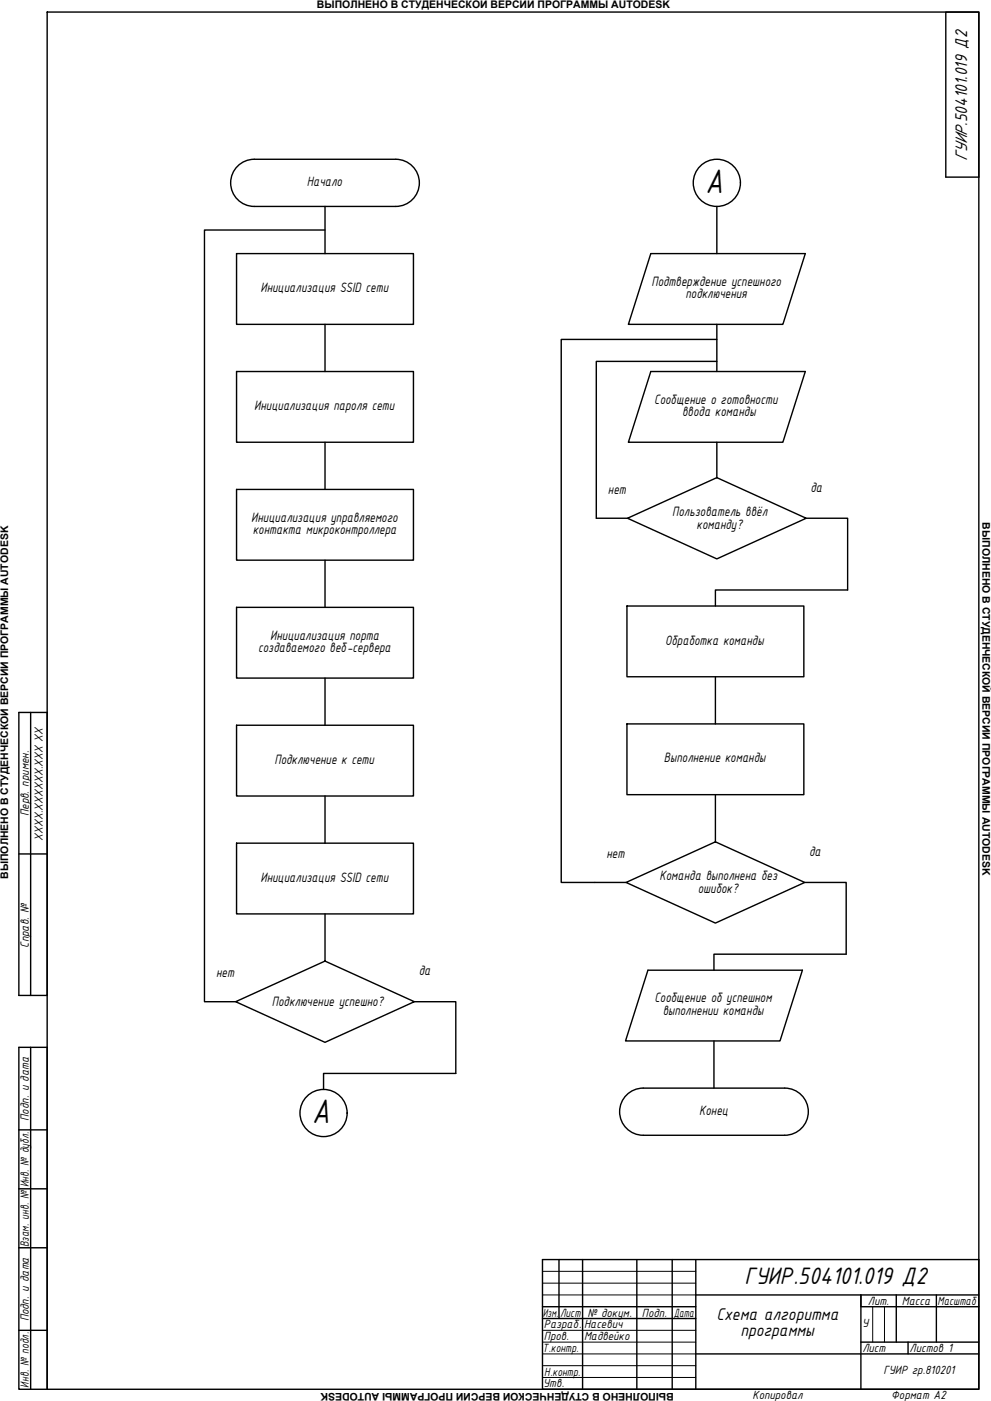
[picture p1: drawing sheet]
<svg xmlns="http://www.w3.org/2000/svg" width="420mm" height="594mm" viewBox="0 0 420 594" stroke-linecap="round" stroke-linejoin="round" font-family="sans-serif">
<!-- layer: 0 -->
<g fill="none" stroke="#000" stroke-width=".6">
<path d="M20 5.1h395v584h-395zM401 5.1h14v70h-14zM101.2 70.1l3-1.9 3.6-.7h60a10 10 0 0 1 10 10 10 10 0 0 1-10 10h-60a10 10 0 0 1-9.4-6.4 10 10 0 0 1 2.8-11zM137.8 97.5h-51.1v327.3h13.2M137.8 87.5v20M303.9 87.5v20M100.3 107.5h75v30h-75zM275.9 107.5h65.5l-9.5 30h-65.5zM137.8 137.5v20M303.9 137.5v20M100.3 157.5h75v30h-75zM275.9 157.5h65.5l-9.5 30h-65.5z"/>
<path d="M303.9 153.2h-51.1v66.6h13.2M303.9 143.9h-66v230.3h27.5M137.8 187.5v20M303.9 187.5v15M100.3 207.5h75v30h-75zM266 219.8l37.9-17.3 37.9 17.3-37.9 17.2zM341.8 219.8h17.6v30.4h-56.1v6.8M137.8 237.5v20M100.3 257.5h75v30h-75zM265.8 257h75v30h-75zM137.8 287.5v20M303.3 287v20"/>
<path d="M8 302.1h12v120h-12zM13 302.1v120M100.3 307.5h75v30h-75zM265.8 307h75v30h-75zM137.8 337.5v20M303.3 337v20M100.3 357.5h75v30h-75zM8 362.1h12M265.4 374.2l37.9-17.2 37.9 17.2-37.9 17.2zM341.2 374.2h17.6v30.4h-56.1v6.8M137.8 387.5v20l37.9 17.3-37.9 17.2-37.9-17.2 37.9-17.3M274.7 411.4h65.5l-9.5 30h-65.5z"/>
<path d="M175.7 424.8h17.5v30.4h-56v6.8M8 444.1h12v145h-12zM13 444.1v145M302.7 441.4v20M8 479.1h12M265.2 464.8l1.8-1.6 2.1-1.1 3.6-.7h60a10 10 0 0 1 10 10 10 10 0 0 1-10 10h-60a10 10 0 0 1-9.1-5.9 10 10 0 0 1 1.6-10.7zM8 504.1h12M8 529.1h12M230 534.1h185v55h-185zM237 534.1v25M247 534.1v55M270 534.1v55"/>
<path d="M285 534.1v55M295 534.1v55M230 554.1h65M230 559.1h65M295 549.1h120M380 549.1v20M397 549.1v20M415 554.1h-50v-5v40M8 564.1h12M295 574.1h120M365 569.1h50M385 569.1v5"/>
<circle cx="303.9" cy="77.5" r="10"/>
<circle cx="137.2" cy="472" r="10"/>
</g>
<path d="M230 539.1h65M230 544.1h65M230 549.1h65M370 554.1v15M375 554.1v15M230 564.1h65M230 569.1h65M230 579.1h65M230 574.1h65M230 584.1h65" fill="none" stroke="#000" stroke-width=".42"/>
<g font-size="15.5">
<text x="299.2" y="81.7">А</text>
<text x="132.4" y="476.1">А</text>
</g>
<text font-size="10.9" x="315.7" y="544.6">ГУИР.504101.019 Д2</text>
<g font-size="7.8">
<text x="410.1" y="68.2" transform="rotate(-90 410.1 68.2)">ГУИР.504101.019 Д2</text>
<text x="303.8" y="559.9">Схема алгоритма</text>
<text x="314" y="566.6">программы</text>
</g>
<g font-size="6.2">
<text x="130.1" y="78.9">Начало</text>
<text x="110.4" y="123.9">Инициализация SSID сети</text>
<text x="276.2" y="121.2">Подтверждение успешного</text>
<text x="290.6" y="126.5">подключения</text>
<text x="107.8" y="173.9">Инициализация пароля сети</text>
<text x="277.4" y="171.2">Сообщение о готовности</text>
<text x="289.2" y="176.5">ввода команды</text>
<text x="257.8" y="209.4">нет</text>
<text x="343.6" y="208.5">да</text>
<text x="106.5" y="221.2">Инициализация управляемого</text>
<text x="285" y="218.9">Пользователь ввёл</text>
<text x="107.2" y="226.5">контакта микроконтроллера</text>
<text x="295.3" y="224.2">команду?</text>
<text x="114.5" y="271.2">Инициализация порта</text>
<text x="282" y="273.3">Обработка команды</text>
<text x="109.4" y="276.5">создаваемого веб-сервера</text>
<text x="116.4" y="323.9">Подключение к сети</text>
<text x="281.5" y="323.3">Выполнение команды</text>
<text x="257.2" y="363.8">нет</text>
<text x="343" y="363">да</text>
<text x="110.4" y="373.9">Инициализация SSID сети</text>
<text x="279.7" y="373.3">Команда выполнена без</text>
<text x="295.8" y="378.6">ошибок?</text>
<text x="177.5" y="413.5">да</text>
<text x="91.6" y="414.4">нет</text>
<text x="277.5" y="425.1">Сообщение об успешном</text>
<text x="115.3" y="426.5">Подключение успешно?</text>
<text x="281" y="430.4">выполнении команды</text>
<text x="296.4" y="472.7">Конец</text>
</g>
<g font-size="5.4">
<text x="12.2" y="346" transform="rotate(-90 12.2 346)">Перв. примен.</text>
<text x="18.2" y="356.5" transform="rotate(-90 18.2 356.5)">XXXX.XXXXXX.XXX XX</text>
<text x="12.2" y="401.9" transform="rotate(-90 12.2 401.9)">Справ. №</text>
<text x="12.2" y="475.3" transform="rotate(-90 12.2 475.3)">Подп. и дата</text>
<text x="12.2" y="503.4" transform="rotate(-90 12.2 503.4)">Инв. № дубл.</text>
<text x="12.2" y="528.9" transform="rotate(-90 12.2 528.9)">Взам. инв. №</text>
<text x="368" y="553.3">Лит.</text>
<text x="382.3" y="553.3">Масса</text>
<text x="397.5" y="553.3">Масштаб</text>
<text x="12.2" y="560.3" transform="rotate(-90 12.2 560.3)">Подп. и дата</text>
<text x="230.1" y="558.3">Изм.</text>
<text x="230.6" y="563.3">Разраб.</text>
<text x="237.4" y="558.3">Лист</text>
<text x="247.6" y="563.3">Насевич</text>
<text x="249" y="558.3">№ докум.</text>
<text x="272.2" y="558.3">Подп.</text>
<text x="285.6" y="558.3">Дата</text>
<text x="365.6" y="562.8">У</text>
<text x="230.6" y="568.3">Пров.</text>
<text x="247.6" y="568.3">Мадвейко</text>
<text x="230" y="573.3">Т.контр.</text>
<text x="365.6" y="573.3">Лист</text>
<text x="385.6" y="573.3">Листов 1</text>
<text x="230.7" y="583.3">Н.контр.</text>
<text x="374.5" y="582.8">ГУИР гр.810201</text>
<text x="12.2" y="588.4" transform="rotate(-90 12.2 588.4)">Инв. № подл.</text>
<text x="230.3" y="588.3">Утв.</text>
<text x="319.1" y="593.3">Копировал</text>
<text x="377.9" y="593.3">Формат А2</text>
</g>
<g font-size="4.4">
<text x="134.4" y="3.6">ВЫПОЛНЕНО В СТУДЕНЧЕСКОЙ ВЕРСИИ ПРОГРАММЫ AUTODESK</text>
<text x="416.5" y="221.5" transform="rotate(90 416.5 221.5)">ВЫПОЛНЕНО В СТУДЕНЧЕСКОЙ ВЕРСИИ ПРОГРАММЫ AUTODESK</text>
<text x="3.5" y="372.7" transform="rotate(-90 3.5 372.7)">ВЫПОЛНЕНО В СТУДЕНЧЕСКОЙ ВЕРСИИ ПРОГРАММЫ AUTODESK</text>
<text x="285.6" y="590.6" transform="rotate(-180 285.6 590.6)">ВЫПОЛНЕНО В СТУДЕНЧЕСКОЙ ВЕРСИИ ПРОГРАММЫ AUTODESK</text>
</g>
</svg>
